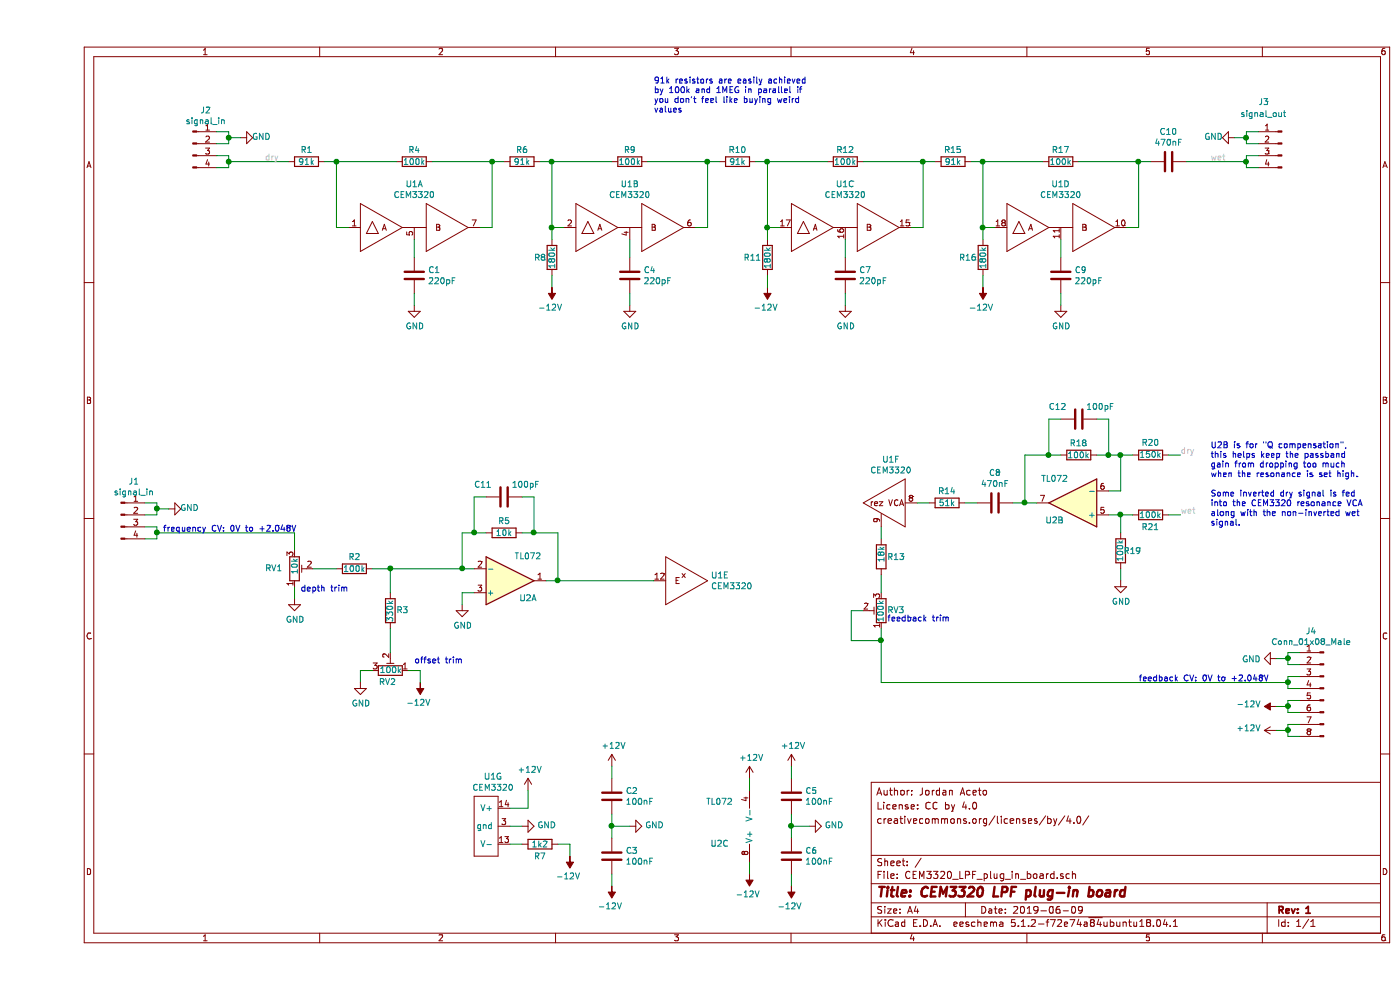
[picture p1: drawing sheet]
EESchema Schematic File Version 4
LIBS:CEM3320_LPF_plug_in_board-cache
EELAYER 29 0
EELAYER END
$Descr A4 11693 8268
encoding utf-8
Sheet 1 1
Title "CEM3320 LPF plug-in board"
Date "2019-06-09"
Rev "1"
Comp ""
Comment1 ""
Comment2 "creativecommons.org/licenses/by/4.0/"
Comment3 "License: CC by 4.0"
Comment4 "Author: Jordan Aceto"
$EndDescr
$Comp
L my_parts:CEM3320 U1
U 1 1
P 3150 1900
F 0 "U1" H 3150 2265 50  0000 C CNN
F 1 "CEM3320" H 3150 2174 50  0000 C CNN
F 2 "Package_DIP:DIP-18_W7.62mm" H 3150 1550 50  0001 C CNN
F 3 "" H 3250 1800 50  0001 C CNN
	1    3150 1900
	1    0    0    -1  
$EndComp
$Comp
L my_parts:CEM3320 U1
U 5 1
P 5400 4850
F 0 "U1" H 5628 4896 50  0000 L CNN
F 1 "CEM3320" H 5628 4805 50  0000 L CNN
F 2 "Package_DIP:DIP-18_W7.62mm" H 5400 4500 50  0001 C CNN
F 3 "" H 5500 4750 50  0001 C CNN
	5    5400 4850
	1    0    0    -1  
$EndComp
$Comp
L my_parts:CEM3320 U1
U 6 1
P 7150 4200
F 0 "U1" H 7167 4565 50  0000 C CNN
F 1 "CEM3320" H 7167 4474 50  0000 C CNN
F 2 "Package_DIP:DIP-18_W7.62mm" H 7150 3850 50  0001 C CNN
F 3 "" H 7250 4100 50  0001 C CNN
	6    7150 4200
	-1   0    0    -1  
$EndComp
$Comp
L my_parts:CEM3320 U1
U 7 1
P 3750 6900
F 0 "U1" H 3808 7315 50  0000 C CNN
F 1 "CEM3320" H 3808 7224 50  0000 C CNN
F 2 "Package_DIP:DIP-18_W7.62mm" H 3750 6550 50  0001 C CNN
F 3 "" H 3850 6800 50  0001 C CNN
	7    3750 6900
	1    0    0    -1  
$EndComp
$Comp
L Device:C C1
U 1 1
P 3150 2300
F 0 "C1" H 3265 2346 50  0000 L CNN
F 1 "220pF" H 3265 2255 50  0000 L CNN
F 2 "Capacitor_THT:C_Rect_L7.0mm_W4.5mm_P5.00mm" H 3188 2150 50  0001 C CNN
F 3 "~" H 3150 2300 50  0001 C CNN
	1    3150 2300
	1    0    0    -1  
$EndComp
$Comp
L Device:R R1
U 1 1
P 2250 1350
F 0 "R1" V 2150 1350 50  0000 C CNN
F 1 "91k" V 2250 1350 50  0000 C CNN
F 2 "Resistor_SMD:R_0805_2012Metric_Pad1.15x1.40mm_HandSolder" V 2180 1350 50  0001 C CNN
F 3 "~" H 2250 1350 50  0001 C CNN
	1    2250 1350
	0    1    1    0   
$EndComp
$Comp
L Device:R R4
U 1 1
P 3150 1350
F 0 "R4" V 3050 1350 50  0000 C CNN
F 1 "100k" V 3150 1350 50  0000 C CNN
F 2 "Resistor_SMD:R_0805_2012Metric_Pad1.15x1.40mm_HandSolder" V 3080 1350 50  0001 C CNN
F 3 "~" H 3150 1350 50  0001 C CNN
	1    3150 1350
	0    1    1    0   
$EndComp
Wire Wire Line
	2600 1900 2500 1900
Wire Wire Line
	2500 1900 2500 1350
Wire Wire Line
	3700 1900 3800 1900
Wire Wire Line
	3800 1900 3800 1350
Wire Wire Line
	3800 1350 3300 1350
Wire Wire Line
	2500 1350 2400 1350
Connection ~ 2500 1350
Wire Wire Line
	3150 2000 3150 2150
$Comp
L power:GND #PWR05
U 1 1
P 3150 2550
F 0 "#PWR05" H 3150 2300 50  0001 C CNN
F 1 "GND" H 3155 2377 50  0000 C CNN
F 2 "" H 3150 2550 50  0001 C CNN
F 3 "" H 3150 2550 50  0001 C CNN
	1    3150 2550
	1    0    0    -1  
$EndComp
Wire Wire Line
	3150 2550 3150 2450
Wire Wire Line
	2500 1350 3000 1350
$Comp
L my_parts:CEM3320 U1
U 2 1
P 4950 1900
F 0 "U1" H 4950 2265 50  0000 C CNN
F 1 "CEM3320" H 4950 2174 50  0000 C CNN
F 2 "Package_DIP:DIP-18_W7.62mm" H 4950 1550 50  0001 C CNN
F 3 "" H 5050 1800 50  0001 C CNN
	2    4950 1900
	1    0    0    -1  
$EndComp
$Comp
L Device:C C4
U 1 1
P 4950 2300
F 0 "C4" H 5065 2346 50  0000 L CNN
F 1 "220pF" H 5065 2255 50  0000 L CNN
F 2 "Capacitor_THT:C_Rect_L7.0mm_W4.5mm_P5.00mm" H 4988 2150 50  0001 C CNN
F 3 "~" H 4950 2300 50  0001 C CNN
	1    4950 2300
	1    0    0    -1  
$EndComp
$Comp
L Device:R R6
U 1 1
P 4050 1350
F 0 "R6" V 3950 1350 50  0000 C CNN
F 1 "91k" V 4050 1350 50  0000 C CNN
F 2 "Resistor_SMD:R_0805_2012Metric_Pad1.15x1.40mm_HandSolder" V 3980 1350 50  0001 C CNN
F 3 "~" H 4050 1350 50  0001 C CNN
	1    4050 1350
	0    1    1    0   
$EndComp
$Comp
L Device:R R9
U 1 1
P 4950 1350
F 0 "R9" V 4850 1350 50  0000 C CNN
F 1 "100k" V 4950 1350 50  0000 C CNN
F 2 "Resistor_SMD:R_0805_2012Metric_Pad1.15x1.40mm_HandSolder" V 4880 1350 50  0001 C CNN
F 3 "~" H 4950 1350 50  0001 C CNN
	1    4950 1350
	0    1    1    0   
$EndComp
Wire Wire Line
	4400 1900 4300 1900
Wire Wire Line
	4300 1900 4300 1350
Wire Wire Line
	5500 1900 5600 1900
Wire Wire Line
	5600 1900 5600 1350
Wire Wire Line
	5600 1350 5100 1350
Wire Wire Line
	4300 1350 4200 1350
Connection ~ 4300 1350
Wire Wire Line
	4950 2000 4950 2150
$Comp
L power:GND #PWR014
U 1 1
P 4950 2550
F 0 "#PWR014" H 4950 2300 50  0001 C CNN
F 1 "GND" H 4955 2377 50  0000 C CNN
F 2 "" H 4950 2550 50  0001 C CNN
F 3 "" H 4950 2550 50  0001 C CNN
	1    4950 2550
	1    0    0    -1  
$EndComp
Wire Wire Line
	4950 2550 4950 2450
$Comp
L Device:R R8
U 1 1
P 4300 2150
F 0 "R8" H 4150 2150 50  0000 L CNN
F 1 "180k" V 4300 2050 50  0000 L CNN
F 2 "Resistor_SMD:R_0805_2012Metric_Pad1.15x1.40mm_HandSolder" V 4230 2150 50  0001 C CNN
F 3 "~" H 4300 2150 50  0001 C CNN
	1    4300 2150
	1    0    0    -1  
$EndComp
Wire Wire Line
	4300 1900 4300 2000
Connection ~ 4300 1900
Wire Wire Line
	4300 1350 4800 1350
$Comp
L power:-12V #PWR010
U 1 1
P 4300 2400
F 0 "#PWR010" H 4300 2500 50  0001 C CNN
F 1 "-12V" H 4315 2573 50  0000 C CNN
F 2 "" H 4300 2400 50  0001 C CNN
F 3 "" H 4300 2400 50  0001 C CNN
	1    4300 2400
	-1   0    0    1   
$EndComp
Wire Wire Line
	4300 2400 4300 2300
$Comp
L my_parts:CEM3320 U1
U 3 1
P 6750 1900
F 0 "U1" H 6750 2265 50  0000 C CNN
F 1 "CEM3320" H 6750 2174 50  0000 C CNN
F 2 "Package_DIP:DIP-18_W7.62mm" H 6750 1550 50  0001 C CNN
F 3 "" H 6850 1800 50  0001 C CNN
	3    6750 1900
	1    0    0    -1  
$EndComp
$Comp
L Device:C C7
U 1 1
P 6750 2300
F 0 "C7" H 6865 2346 50  0000 L CNN
F 1 "220pF" H 6865 2255 50  0000 L CNN
F 2 "Capacitor_THT:C_Rect_L7.0mm_W4.5mm_P5.00mm" H 6788 2150 50  0001 C CNN
F 3 "~" H 6750 2300 50  0001 C CNN
	1    6750 2300
	1    0    0    -1  
$EndComp
$Comp
L Device:R R10
U 1 1
P 5850 1350
F 0 "R10" V 5750 1350 50  0000 C CNN
F 1 "91k" V 5850 1350 50  0000 C CNN
F 2 "Resistor_SMD:R_0805_2012Metric_Pad1.15x1.40mm_HandSolder" V 5780 1350 50  0001 C CNN
F 3 "~" H 5850 1350 50  0001 C CNN
	1    5850 1350
	0    1    1    0   
$EndComp
$Comp
L Device:R R12
U 1 1
P 6750 1350
F 0 "R12" V 6650 1350 50  0000 C CNN
F 1 "100k" V 6750 1350 50  0000 C CNN
F 2 "Resistor_SMD:R_0805_2012Metric_Pad1.15x1.40mm_HandSolder" V 6680 1350 50  0001 C CNN
F 3 "~" H 6750 1350 50  0001 C CNN
	1    6750 1350
	0    1    1    0   
$EndComp
Wire Wire Line
	6200 1900 6100 1900
Wire Wire Line
	6100 1900 6100 1350
Wire Wire Line
	7300 1900 7400 1900
Wire Wire Line
	7400 1900 7400 1350
Wire Wire Line
	7400 1350 6900 1350
Wire Wire Line
	6100 1350 6000 1350
Connection ~ 6100 1350
Wire Wire Line
	6750 2000 6750 2150
$Comp
L power:GND #PWR022
U 1 1
P 6750 2550
F 0 "#PWR022" H 6750 2300 50  0001 C CNN
F 1 "GND" H 6755 2377 50  0000 C CNN
F 2 "" H 6750 2550 50  0001 C CNN
F 3 "" H 6750 2550 50  0001 C CNN
	1    6750 2550
	1    0    0    -1  
$EndComp
Wire Wire Line
	6750 2550 6750 2450
$Comp
L Device:R R11
U 1 1
P 6100 2150
F 0 "R11" H 5900 2150 50  0000 L CNN
F 1 "180k" V 6100 2050 50  0000 L CNN
F 2 "Resistor_SMD:R_0805_2012Metric_Pad1.15x1.40mm_HandSolder" V 6030 2150 50  0001 C CNN
F 3 "~" H 6100 2150 50  0001 C CNN
	1    6100 2150
	1    0    0    -1  
$EndComp
Wire Wire Line
	6100 1900 6100 2000
Connection ~ 6100 1900
Wire Wire Line
	6100 1350 6600 1350
$Comp
L power:-12V #PWR018
U 1 1
P 6100 2400
F 0 "#PWR018" H 6100 2500 50  0001 C CNN
F 1 "-12V" H 6115 2573 50  0000 C CNN
F 2 "" H 6100 2400 50  0001 C CNN
F 3 "" H 6100 2400 50  0001 C CNN
	1    6100 2400
	-1   0    0    1   
$EndComp
Wire Wire Line
	6100 2400 6100 2300
$Comp
L my_parts:CEM3320 U1
U 4 1
P 8550 1900
F 0 "U1" H 8550 2265 50  0000 C CNN
F 1 "CEM3320" H 8550 2174 50  0000 C CNN
F 2 "Package_DIP:DIP-18_W7.62mm" H 8550 1550 50  0001 C CNN
F 3 "" H 8650 1800 50  0001 C CNN
	4    8550 1900
	1    0    0    -1  
$EndComp
$Comp
L Device:C C9
U 1 1
P 8550 2300
F 0 "C9" H 8665 2346 50  0000 L CNN
F 1 "220pF" H 8665 2255 50  0000 L CNN
F 2 "Capacitor_THT:C_Rect_L7.0mm_W4.5mm_P5.00mm" H 8588 2150 50  0001 C CNN
F 3 "~" H 8550 2300 50  0001 C CNN
	1    8550 2300
	1    0    0    -1  
$EndComp
$Comp
L Device:R R15
U 1 1
P 7650 1350
F 0 "R15" V 7550 1350 50  0000 C CNN
F 1 "91k" V 7650 1350 50  0000 C CNN
F 2 "Resistor_SMD:R_0805_2012Metric_Pad1.15x1.40mm_HandSolder" V 7580 1350 50  0001 C CNN
F 3 "~" H 7650 1350 50  0001 C CNN
	1    7650 1350
	0    1    1    0   
$EndComp
$Comp
L Device:R R17
U 1 1
P 8550 1350
F 0 "R17" V 8450 1350 50  0000 C CNN
F 1 "100k" V 8550 1350 50  0000 C CNN
F 2 "Resistor_SMD:R_0805_2012Metric_Pad1.15x1.40mm_HandSolder" V 8480 1350 50  0001 C CNN
F 3 "~" H 8550 1350 50  0001 C CNN
	1    8550 1350
	0    1    1    0   
$EndComp
Wire Wire Line
	8000 1900 7900 1900
Wire Wire Line
	7900 1900 7900 1350
Wire Wire Line
	9100 1900 9200 1900
Wire Wire Line
	9200 1900 9200 1350
Wire Wire Line
	9200 1350 8700 1350
Wire Wire Line
	7900 1350 7800 1350
Connection ~ 7900 1350
Wire Wire Line
	8550 2000 8550 2150
$Comp
L power:GND #PWR024
U 1 1
P 8550 2550
F 0 "#PWR024" H 8550 2300 50  0001 C CNN
F 1 "GND" H 8555 2377 50  0000 C CNN
F 2 "" H 8550 2550 50  0001 C CNN
F 3 "" H 8550 2550 50  0001 C CNN
	1    8550 2550
	1    0    0    -1  
$EndComp
Wire Wire Line
	8550 2550 8550 2450
$Comp
L Device:R R16
U 1 1
P 7900 2150
F 0 "R16" H 7700 2150 50  0000 L CNN
F 1 "180k" V 7900 2050 50  0000 L CNN
F 2 "Resistor_SMD:R_0805_2012Metric_Pad1.15x1.40mm_HandSolder" V 7830 2150 50  0001 C CNN
F 3 "~" H 7900 2150 50  0001 C CNN
	1    7900 2150
	1    0    0    -1  
$EndComp
Wire Wire Line
	7900 1900 7900 2000
Connection ~ 7900 1900
Wire Wire Line
	7900 1350 8400 1350
$Comp
L power:-12V #PWR023
U 1 1
P 7900 2400
F 0 "#PWR023" H 7900 2500 50  0001 C CNN
F 1 "-12V" H 7915 2573 50  0000 C CNN
F 2 "" H 7900 2400 50  0001 C CNN
F 3 "" H 7900 2400 50  0001 C CNN
	1    7900 2400
	-1   0    0    1   
$EndComp
Wire Wire Line
	7900 2400 7900 2300
Wire Wire Line
	3900 1350 3800 1350
Connection ~ 3800 1350
Wire Wire Line
	5700 1350 5600 1350
Connection ~ 5600 1350
Wire Wire Line
	7500 1350 7400 1350
Connection ~ 7400 1350
$Comp
L Connector:Conn_01x04_Male J2
U 1 1
P 1300 1200
F 0 "J2" H 1408 1481 50  0000 C CNN
F 1 "signal_in" H 1408 1390 50  0000 C CNN
F 2 "Connector_PinHeader_2.54mm:PinHeader_1x04_P2.54mm_Vertical" H 1300 1200 50  0001 C CNN
F 3 "~" H 1300 1200 50  0001 C CNN
	1    1300 1200
	1    0    0    -1  
$EndComp
$Comp
L power:GND #PWR02
U 1 1
P 1700 1150
F 0 "#PWR02" H 1700 900 50  0001 C CNN
F 1 "GND" V 1705 977 50  0000 C CNN
F 2 "" H 1700 1150 50  0001 C CNN
F 3 "" H 1700 1150 50  0001 C CNN
	1    1700 1150
	0    -1   -1   0   
$EndComp
Wire Wire Line
	1500 1100 1600 1100
Wire Wire Line
	1600 1100 1600 1150
Wire Wire Line
	1600 1200 1500 1200
Wire Wire Line
	1700 1150 1600 1150
Connection ~ 1600 1150
Wire Wire Line
	1600 1150 1600 1200
Wire Wire Line
	1500 1300 1600 1300
Wire Wire Line
	1600 1300 1600 1350
Wire Wire Line
	1600 1400 1500 1400
Wire Wire Line
	2100 1350 1600 1350
Connection ~ 1600 1350
Wire Wire Line
	1600 1350 1600 1400
$Comp
L Connector:Conn_01x04_Male J3
U 1 1
P 10400 1200
F 0 "J3" H 10600 1550 50  0000 R CNN
F 1 "signal_out" H 10750 1450 50  0000 R CNN
F 2 "Connector_PinHeader_2.54mm:PinHeader_1x04_P2.54mm_Vertical" H 10400 1200 50  0001 C CNN
F 3 "~" H 10400 1200 50  0001 C CNN
	1    10400 1200
	-1   0    0    -1  
$EndComp
$Comp
L power:GND #PWR026
U 1 1
P 10000 1150
F 0 "#PWR026" H 10000 900 50  0001 C CNN
F 1 "GND" V 10005 977 50  0000 C CNN
F 2 "" H 10000 1150 50  0001 C CNN
F 3 "" H 10000 1150 50  0001 C CNN
	1    10000 1150
	0    1    -1   0   
$EndComp
Wire Wire Line
	10200 1100 10100 1100
Wire Wire Line
	10100 1100 10100 1150
Wire Wire Line
	10100 1200 10200 1200
Wire Wire Line
	10000 1150 10100 1150
Connection ~ 10100 1150
Wire Wire Line
	10100 1150 10100 1200
Wire Wire Line
	10200 1300 10100 1300
Wire Wire Line
	10100 1400 10200 1400
$Comp
L Device:R R7
U 1 1
P 4200 7050
F 0 "R7" V 4300 7050 50  0000 C CNN
F 1 "1k2" V 4200 7050 50  0000 C CNN
F 2 "Resistor_SMD:R_0805_2012Metric_Pad1.15x1.40mm_HandSolder" V 4130 7050 50  0001 C CNN
F 3 "~" H 4200 7050 50  0001 C CNN
	1    4200 7050
	0    1    1    0   
$EndComp
$Comp
L power:-12V #PWR011
U 1 1
P 4450 7150
F 0 "#PWR011" H 4450 7250 50  0001 C CNN
F 1 "-12V" H 4465 7323 50  0000 C CNN
F 2 "" H 4450 7150 50  0001 C CNN
F 3 "" H 4450 7150 50  0001 C CNN
	1    4450 7150
	-1   0    0    1   
$EndComp
Wire Wire Line
	4450 7150 4450 7050
Wire Wire Line
	4450 7050 4350 7050
Wire Wire Line
	4050 7050 3950 7050
$Comp
L power:+12V #PWR09
U 1 1
P 4100 6600
F 0 "#PWR09" H 4100 6450 50  0001 C CNN
F 1 "+12V" H 4115 6773 50  0000 C CNN
F 2 "" H 4100 6600 50  0001 C CNN
F 3 "" H 4100 6600 50  0001 C CNN
	1    4100 6600
	1    0    0    -1  
$EndComp
Wire Wire Line
	3950 6750 4100 6750
Wire Wire Line
	4100 6750 4100 6600
$Comp
L power:GND #PWR08
U 1 1
P 4050 6900
F 0 "#PWR08" H 4050 6650 50  0001 C CNN
F 1 "GND" V 4055 6772 50  0000 R CNN
F 2 "" H 4050 6900 50  0001 C CNN
F 3 "" H 4050 6900 50  0001 C CNN
	1    4050 6900
	0    -1   -1   0   
$EndComp
Wire Wire Line
	4050 6900 3950 6900
$Comp
L Device:R R2
U 1 1
P 2650 4750
F 0 "R2" V 2550 4750 50  0000 C CNN
F 1 "100k" V 2650 4750 50  0000 C CNN
F 2 "Resistor_SMD:R_0805_2012Metric_Pad1.15x1.40mm_HandSolder" V 2580 4750 50  0001 C CNN
F 3 "~" H 2650 4750 50  0001 C CNN
	1    2650 4750
	0    1    1    0   
$EndComp
$Comp
L Device:R R14
U 1 1
P 7600 4200
F 0 "R14" V 7500 4200 50  0000 C CNN
F 1 "51k" V 7600 4200 50  0000 C CNN
F 2 "Resistor_SMD:R_0805_2012Metric_Pad1.15x1.40mm_HandSolder" V 7530 4200 50  0001 C CNN
F 3 "~" H 7600 4200 50  0001 C CNN
	1    7600 4200
	0    1    1    0   
$EndComp
$Comp
L Device:R R13
U 1 1
P 7050 4650
F 0 "R13" H 7100 4650 50  0000 L CNN
F 1 "18k" V 7050 4600 50  0000 L CNN
F 2 "Resistor_SMD:R_0805_2012Metric_Pad1.15x1.40mm_HandSolder" V 6980 4650 50  0001 C CNN
F 3 "~" H 7050 4650 50  0001 C CNN
	1    7050 4650
	1    0    0    -1  
$EndComp
$Comp
L Device:R R3
U 1 1
P 2950 5100
F 0 "R3" H 2900 5100 50  0000 R CNN
F 1 "330k" V 2950 5200 50  0000 R CNN
F 2 "Resistor_SMD:R_0805_2012Metric_Pad1.15x1.40mm_HandSolder" V 2880 5100 50  0001 C CNN
F 3 "~" H 2950 5100 50  0001 C CNN
	1    2950 5100
	-1   0    0    1   
$EndComp
Wire Wire Line
	7050 4400 7050 4500
$Comp
L Connector:Conn_01x08_Male J4
U 1 1
P 10750 5750
F 0 "J4" H 10858 6231 50  0000 C CNN
F 1 "Conn_01x08_Male" H 10858 6140 50  0000 C CNN
F 2 "Connector_PinHeader_2.54mm:PinHeader_1x08_P2.54mm_Vertical" H 10750 5750 50  0001 C CNN
F 3 "~" H 10750 5750 50  0001 C CNN
	1    10750 5750
	-1   0    0    -1  
$EndComp
$Comp
L power:-12V #PWR028
U 1 1
P 10350 5900
F 0 "#PWR028" H 10350 6000 50  0001 C CNN
F 1 "-12V" V 10365 6028 50  0000 L CNN
F 2 "" H 10350 5900 50  0001 C CNN
F 3 "" H 10350 5900 50  0001 C CNN
	1    10350 5900
	0    -1   -1   0   
$EndComp
$Comp
L power:+12V #PWR029
U 1 1
P 10350 6100
F 0 "#PWR029" H 10350 5950 50  0001 C CNN
F 1 "+12V" V 10365 6228 50  0000 L CNN
F 2 "" H 10350 6100 50  0001 C CNN
F 3 "" H 10350 6100 50  0001 C CNN
	1    10350 6100
	0    -1   -1   0   
$EndComp
$Comp
L power:GND #PWR027
U 1 1
P 10350 5500
F 0 "#PWR027" H 10350 5250 50  0001 C CNN
F 1 "GND" V 10355 5372 50  0000 R CNN
F 2 "" H 10350 5500 50  0001 C CNN
F 3 "" H 10350 5500 50  0001 C CNN
	1    10350 5500
	0    1    1    0   
$EndComp
Wire Wire Line
	10550 5550 10450 5550
Wire Wire Line
	10450 5550 10450 5500
Wire Wire Line
	10450 5450 10550 5450
Wire Wire Line
	10550 5650 10450 5650
Wire Wire Line
	10450 5650 10450 5700
Wire Wire Line
	10450 5750 10550 5750
Wire Wire Line
	10550 5850 10450 5850
Wire Wire Line
	10450 5850 10450 5900
Wire Wire Line
	10450 5950 10550 5950
Wire Wire Line
	10550 6050 10450 6050
Wire Wire Line
	10450 6050 10450 6100
Wire Wire Line
	10450 6150 10550 6150
Wire Wire Line
	10350 5500 10450 5500
Connection ~ 10450 5500
Wire Wire Line
	10450 5500 10450 5450
Wire Wire Line
	10350 5900 10450 5900
Connection ~ 10450 5900
Wire Wire Line
	10450 5900 10450 5950
Wire Wire Line
	10350 6100 10450 6100
Connection ~ 10450 6100
Wire Wire Line
	10450 6100 10450 6150
$Comp
L Connector:Conn_01x04_Male J1
U 1 1
P 700 4300
F 0 "J1" H 808 4581 50  0000 C CNN
F 1 "signal_in" H 808 4490 50  0000 C CNN
F 2 "Connector_PinHeader_2.54mm:PinHeader_1x04_P2.54mm_Vertical" H 700 4300 50  0001 C CNN
F 3 "~" H 700 4300 50  0001 C CNN
	1    700  4300
	1    0    0    -1  
$EndComp
$Comp
L power:GND #PWR01
U 1 1
P 1100 4250
F 0 "#PWR01" H 1100 4000 50  0001 C CNN
F 1 "GND" V 1105 4077 50  0000 C CNN
F 2 "" H 1100 4250 50  0001 C CNN
F 3 "" H 1100 4250 50  0001 C CNN
	1    1100 4250
	0    -1   -1   0   
$EndComp
Wire Wire Line
	900  4200 1000 4200
Wire Wire Line
	1000 4200 1000 4250
Wire Wire Line
	1000 4300 900  4300
Wire Wire Line
	1100 4250 1000 4250
Connection ~ 1000 4250
Wire Wire Line
	1000 4250 1000 4300
Wire Wire Line
	900  4400 1000 4400
Wire Wire Line
	1000 4400 1000 4450
Wire Wire Line
	1000 4500 900  4500
Wire Wire Line
	2150 4450 1000 4450
Connection ~ 1000 4450
Wire Wire Line
	1000 4450 1000 4500
Wire Wire Line
	10100 1300 10100 1350
Wire Wire Line
	7350 4200 7450 4200
Connection ~ 10100 1350
Wire Wire Line
	10100 1350 10100 1400
$Comp
L Device:R_POT_TRIM RV2
U 1 1
P 2950 5600
F 0 "RV2" V 2850 5650 50  0000 R CNN
F 1 "100k" V 2950 5700 50  0000 R CNN
F 2 "Potentiometer_SMD:Potentiometer_Bourns_3269W_Vertical" H 2950 5600 50  0001 C CNN
F 3 "~" H 2950 5600 50  0001 C CNN
	1    2950 5600
	0    1    -1   0   
$EndComp
Wire Wire Line
	2700 5700 2700 5600
Wire Wire Line
	2700 5600 2800 5600
$Comp
L power:GND #PWR03
U 1 1
P 2150 5000
F 0 "#PWR03" H 2150 4750 50  0001 C CNN
F 1 "GND" H 2155 4827 50  0000 C CNN
F 2 "" H 2150 5000 50  0001 C CNN
F 3 "" H 2150 5000 50  0001 C CNN
	1    2150 5000
	1    0    0    -1  
$EndComp
Wire Wire Line
	2150 4900 2150 5000
Wire Wire Line
	3550 4750 2950 4750
Wire Wire Line
	2950 4950 2950 4750
Connection ~ 2950 4750
Wire Wire Line
	2950 4750 2800 4750
Wire Wire Line
	2950 5450 2950 5250
Wire Wire Line
	2150 4450 2150 4600
Wire Wire Line
	2500 4750 2300 4750
$Comp
L Device:R_POT_TRIM RV3
U 1 1
P 7050 5100
F 0 "RV3" H 7000 5100 50  0000 R CNN
F 1 "100k" V 7050 5200 50  0000 R CNN
F 2 "Potentiometer_SMD:Potentiometer_Bourns_3269W_Vertical" H 7050 5100 50  0001 C CNN
F 3 "~" H 7050 5100 50  0001 C CNN
	1    7050 5100
	-1   0    0    1   
$EndComp
Wire Wire Line
	7050 4950 7050 4800
Wire Wire Line
	6900 5100 6800 5100
Wire Wire Line
	6800 5100 6800 5350
Wire Wire Line
	6800 5350 7050 5350
Wire Wire Line
	7050 5350 7050 5250
Wire Wire Line
	10450 5700 7050 5700
Wire Wire Line
	7050 5700 7050 5350
Connection ~ 10450 5700
Wire Wire Line
	10450 5700 10450 5750
Connection ~ 7050 5350
Text Notes 9200 5700 0    50   ~ 0
feedback CV: 0V to +2.048V
Text Notes 1050 4450 0    50   ~ 0
frequency CV: 0V to +2.048V
$Comp
L Amplifier_Operational:TL072 U2
U 1 1
P 3950 4850
F 0 "U2" H 4100 5000 50  0000 C CNN
F 1 "TL072" H 4100 4650 50  0000 C CNN
F 2 "Package_SO:SOIC-8_3.9x4.9mm_P1.27mm" H 3950 4850 50  0001 C CNN
F 3 "http://www.ti.com/lit/ds/symlink/tl071.pdf" H 3950 4850 50  0001 C CNN
	1    3950 4850
	1    0    0    1   
$EndComp
$Comp
L Device:R R5
U 1 1
P 3900 4450
F 0 "R5" V 3800 4450 50  0000 C CNN
F 1 "10k" V 3900 4450 50  0000 C CNN
F 2 "Resistor_SMD:R_0805_2012Metric_Pad1.15x1.40mm_HandSolder" V 3830 4450 50  0001 C CNN
F 3 "~" H 3900 4450 50  0001 C CNN
	1    3900 4450
	0    1    1    0   
$EndComp
Wire Wire Line
	3650 4750 3550 4750
Wire Wire Line
	3550 4750 3550 4450
Wire Wire Line
	3550 4450 3650 4450
Wire Wire Line
	4250 4850 4350 4850
Wire Wire Line
	4350 4850 4350 4450
Wire Wire Line
	4350 4450 4150 4450
$Comp
L power:GND #PWR07
U 1 1
P 3550 5050
F 0 "#PWR07" H 3550 4800 50  0001 C CNN
F 1 "GND" H 3555 4877 50  0000 C CNN
F 2 "" H 3550 5050 50  0001 C CNN
F 3 "" H 3550 5050 50  0001 C CNN
	1    3550 5050
	1    0    0    -1  
$EndComp
Wire Wire Line
	3550 4950 3550 5050
Wire Wire Line
	3550 4950 3650 4950
Connection ~ 3550 4750
Wire Wire Line
	5150 4850 4350 4850
Connection ~ 4350 4850
$Comp
L Amplifier_Operational:TL072 U2
U 2 1
P 8650 4200
F 0 "U2" H 8800 4350 50  0000 C CNN
F 1 "TL072" H 8800 4000 50  0000 C CNN
F 2 "Package_SO:SOIC-8_3.9x4.9mm_P1.27mm" H 8650 4200 50  0001 C CNN
F 3 "http://www.ti.com/lit/ds/symlink/tl071.pdf" H 8650 4200 50  0001 C CNN
	2    8650 4200
	-1   0    0    1   
$EndComp
$Comp
L Device:R R18
U 1 1
P 8700 3800
F 0 "R18" V 8600 3800 50  0000 C CNN
F 1 "100k" V 8700 3800 50  0000 C CNN
F 2 "Resistor_SMD:R_0805_2012Metric_Pad1.15x1.40mm_HandSolder" V 8630 3800 50  0001 C CNN
F 3 "~" H 8700 3800 50  0001 C CNN
	1    8700 3800
	0    -1   1    0   
$EndComp
Wire Wire Line
	8950 4100 9050 4100
Wire Wire Line
	9050 4100 9050 3800
Wire Wire Line
	9050 3800 8950 3800
Wire Wire Line
	8350 4200 8250 4200
Wire Wire Line
	8250 4200 8250 3800
Wire Wire Line
	8250 3800 8450 3800
$Comp
L Device:R R20
U 1 1
P 9300 3800
F 0 "R20" V 9400 3800 50  0000 C CNN
F 1 "150k" V 9300 3800 50  0000 C CNN
F 2 "Resistor_SMD:R_0805_2012Metric_Pad1.15x1.40mm_HandSolder" V 9230 3800 50  0001 C CNN
F 3 "~" H 9300 3800 50  0001 C CNN
	1    9300 3800
	0    1    -1   0   
$EndComp
Connection ~ 9050 3800
Wire Wire Line
	7750 4200 7850 4200
$Comp
L Device:R_POT_TRIM RV1
U 1 1
P 2150 4750
F 0 "RV1" H 2050 4750 50  0000 R CNN
F 1 "10k" V 2150 4800 50  0000 R CNN
F 2 "Potentiometer_SMD:Potentiometer_Bourns_3269W_Vertical" H 2150 4750 50  0001 C CNN
F 3 "~" H 2150 4750 50  0001 C CNN
	1    2150 4750
	1    0    0    1   
$EndComp
$Comp
L power:GND #PWR04
U 1 1
P 2700 5700
F 0 "#PWR04" H 2700 5450 50  0001 C CNN
F 1 "GND" H 2705 5527 50  0000 C CNN
F 2 "" H 2700 5700 50  0001 C CNN
F 3 "" H 2700 5700 50  0001 C CNN
	1    2700 5700
	1    0    0    -1  
$EndComp
$Comp
L Device:R R21
U 1 1
P 9300 4300
F 0 "R21" V 9400 4300 50  0000 C CNN
F 1 "100k" V 9300 4300 50  0000 C CNN
F 2 "Resistor_SMD:R_0805_2012Metric_Pad1.15x1.40mm_HandSolder" V 9230 4300 50  0001 C CNN
F 3 "~" H 9300 4300 50  0001 C CNN
	1    9300 4300
	0    -1   1    0   
$EndComp
$Comp
L Device:C C8
U 1 1
P 8000 4200
F 0 "C8" V 7748 4200 50  0000 C CNN
F 1 "470nF" V 7839 4200 50  0000 C CNN
F 2 "Capacitor_THT:C_Rect_L7.0mm_W3.5mm_P5.00mm" H 8038 4050 50  0001 C CNN
F 3 "~" H 8000 4200 50  0001 C CNN
	1    8000 4200
	0    1    1    0   
$EndComp
Wire Wire Line
	8250 4200 8150 4200
Connection ~ 8250 4200
Wire Wire Line
	9050 4450 9050 4300
Wire Wire Line
	9050 4850 9050 4750
$Comp
L Device:R R19
U 1 1
P 9050 4600
F 0 "R19" H 8950 4600 50  0000 C CNN
F 1 "100k" V 9050 4600 50  0000 C CNN
F 2 "Resistor_SMD:R_0805_2012Metric_Pad1.15x1.40mm_HandSolder" V 8980 4600 50  0001 C CNN
F 3 "~" H 9050 4600 50  0001 C CNN
	1    9050 4600
	-1   0    0    -1  
$EndComp
$Comp
L power:GND #PWR025
U 1 1
P 9050 4850
F 0 "#PWR025" H 9050 4600 50  0001 C CNN
F 1 "GND" H 9055 4677 50  0000 C CNN
F 2 "" H 9050 4850 50  0001 C CNN
F 3 "" H 9050 4850 50  0001 C CNN
	1    9050 4850
	1    0    0    -1  
$EndComp
Wire Wire Line
	9150 3800 9050 3800
Wire Wire Line
	9050 4300 8950 4300
Wire Wire Line
	9150 4300 9050 4300
Connection ~ 9050 4300
Text Label 1900 1350 0    50   ~ 0
dry
Text Label 9550 3800 0    50   ~ 0
dry
Wire Wire Line
	9550 3800 9450 3800
$Comp
L Device:C C10
U 1 1
P 9450 1350
F 0 "C10" V 9198 1350 50  0000 C CNN
F 1 "470nF" V 9289 1350 50  0000 C CNN
F 2 "Capacitor_THT:C_Rect_L7.0mm_W3.5mm_P5.00mm" H 9488 1200 50  0001 C CNN
F 3 "~" H 9450 1350 50  0001 C CNN
	1    9450 1350
	0    1    1    0   
$EndComp
Text Label 9800 1350 0    50   ~ 0
wet
Wire Wire Line
	9450 4300 9550 4300
Text Label 9550 4300 0    50   ~ 0
wet
Wire Wire Line
	9300 1350 9200 1350
Connection ~ 9200 1350
Wire Wire Line
	9600 1350 10100 1350
$Comp
L Device:C C5
U 1 1
P 6300 6650
F 0 "C5" H 6415 6696 50  0000 L CNN
F 1 "100nF" H 6415 6605 50  0000 L CNN
F 2 "Capacitor_SMD:C_0805_2012Metric_Pad1.15x1.40mm_HandSolder" H 6338 6500 50  0001 C CNN
F 3 "~" H 6300 6650 50  0001 C CNN
	1    6300 6650
	1    0    0    -1  
$EndComp
$Comp
L Device:C C6
U 1 1
P 6300 7150
F 0 "C6" H 6415 7196 50  0000 L CNN
F 1 "100nF" H 6415 7105 50  0000 L CNN
F 2 "Capacitor_SMD:C_0805_2012Metric_Pad1.15x1.40mm_HandSolder" H 6338 7000 50  0001 C CNN
F 3 "~" H 6300 7150 50  0001 C CNN
	1    6300 7150
	1    0    0    -1  
$EndComp
$Comp
L power:-12V #PWR020
U 1 1
P 6300 7400
F 0 "#PWR020" H 6300 7500 50  0001 C CNN
F 1 "-12V" H 6315 7573 50  0000 C CNN
F 2 "" H 6300 7400 50  0001 C CNN
F 3 "" H 6300 7400 50  0001 C CNN
	1    6300 7400
	-1   0    0    1   
$EndComp
Wire Wire Line
	6300 7400 6300 7300
$Comp
L power:+12V #PWR019
U 1 1
P 6300 6400
F 0 "#PWR019" H 6300 6250 50  0001 C CNN
F 1 "+12V" H 6315 6573 50  0000 C CNN
F 2 "" H 6300 6400 50  0001 C CNN
F 3 "" H 6300 6400 50  0001 C CNN
	1    6300 6400
	1    0    0    -1  
$EndComp
Wire Wire Line
	6300 6500 6300 6400
$Comp
L power:GND #PWR021
U 1 1
P 6450 6900
F 0 "#PWR021" H 6450 6650 50  0001 C CNN
F 1 "GND" V 6455 6772 50  0000 R CNN
F 2 "" H 6450 6900 50  0001 C CNN
F 3 "" H 6450 6900 50  0001 C CNN
	1    6450 6900
	0    -1   -1   0   
$EndComp
Wire Wire Line
	6300 6900 6300 6800
Wire Wire Line
	6300 6900 6450 6900
Wire Wire Line
	6300 6900 6300 7000
Connection ~ 6300 6900
$Comp
L Amplifier_Operational:TL072 U2
U 3 1
P 5850 6900
F 0 "U2" H 6000 7050 50  0000 C CNN
F 1 "TL072" H 6000 6700 50  0000 C CNN
F 2 "Package_SO:SOIC-8_3.9x4.9mm_P1.27mm" H 5850 6900 50  0001 C CNN
F 3 "http://www.ti.com/lit/ds/symlink/tl071.pdf" H 5850 6900 50  0001 C CNN
	3    5850 6900
	-1   0    0    1   
$EndComp
$Comp
L power:+12V #PWR016
U 1 1
P 5950 6500
F 0 "#PWR016" H 5950 6350 50  0001 C CNN
F 1 "+12V" H 5965 6673 50  0000 C CNN
F 2 "" H 5950 6500 50  0001 C CNN
F 3 "" H 5950 6500 50  0001 C CNN
	1    5950 6500
	1    0    0    -1  
$EndComp
Wire Wire Line
	5950 6600 5950 6500
$Comp
L power:-12V #PWR017
U 1 1
P 5950 7300
F 0 "#PWR017" H 5950 7400 50  0001 C CNN
F 1 "-12V" H 5965 7473 50  0000 C CNN
F 2 "" H 5950 7300 50  0001 C CNN
F 3 "" H 5950 7300 50  0001 C CNN
	1    5950 7300
	-1   0    0    1   
$EndComp
Wire Wire Line
	5950 7300 5950 7200
$Comp
L Device:C C2
U 1 1
P 4800 6650
F 0 "C2" H 4915 6696 50  0000 L CNN
F 1 "100nF" H 4915 6605 50  0000 L CNN
F 2 "Capacitor_SMD:C_0805_2012Metric_Pad1.15x1.40mm_HandSolder" H 4838 6500 50  0001 C CNN
F 3 "~" H 4800 6650 50  0001 C CNN
	1    4800 6650
	1    0    0    -1  
$EndComp
$Comp
L Device:C C3
U 1 1
P 4800 7150
F 0 "C3" H 4915 7196 50  0000 L CNN
F 1 "100nF" H 4915 7105 50  0000 L CNN
F 2 "Capacitor_SMD:C_0805_2012Metric_Pad1.15x1.40mm_HandSolder" H 4838 7000 50  0001 C CNN
F 3 "~" H 4800 7150 50  0001 C CNN
	1    4800 7150
	1    0    0    -1  
$EndComp
$Comp
L power:-12V #PWR013
U 1 1
P 4800 7400
F 0 "#PWR013" H 4800 7500 50  0001 C CNN
F 1 "-12V" H 4815 7573 50  0000 C CNN
F 2 "" H 4800 7400 50  0001 C CNN
F 3 "" H 4800 7400 50  0001 C CNN
	1    4800 7400
	-1   0    0    1   
$EndComp
Wire Wire Line
	4800 7400 4800 7300
$Comp
L power:+12V #PWR012
U 1 1
P 4800 6400
F 0 "#PWR012" H 4800 6250 50  0001 C CNN
F 1 "+12V" H 4815 6573 50  0000 C CNN
F 2 "" H 4800 6400 50  0001 C CNN
F 3 "" H 4800 6400 50  0001 C CNN
	1    4800 6400
	1    0    0    -1  
$EndComp
Wire Wire Line
	4800 6500 4800 6400
$Comp
L power:GND #PWR015
U 1 1
P 4950 6900
F 0 "#PWR015" H 4950 6650 50  0001 C CNN
F 1 "GND" V 4955 6772 50  0000 R CNN
F 2 "" H 4950 6900 50  0001 C CNN
F 3 "" H 4950 6900 50  0001 C CNN
	1    4950 6900
	0    -1   -1   0   
$EndComp
Wire Wire Line
	4800 6900 4800 6800
Wire Wire Line
	4800 6900 4950 6900
Wire Wire Line
	4800 6900 4800 7000
Connection ~ 4800 6900
Text Notes 9800 4400 0    50   ~ 0
U2B is for "Q compensation",\nthis helps keep the passband \ngain from dropping too much\nwhen the resonance is set high.\n\nSome inverted dry signal is fed \ninto the CEM3320 resonance VCA\nalong with the non-inverted wet\nsignal.
Text Notes 5150 950  0    50   ~ 0
91k resistors are easily achieved \nby 100k and 1MEG in parallel if\nyou don't feel like buying weird \nvalues
Text Notes 7100 5200 0    50   ~ 0
feedback trim
Text Notes 2200 4950 0    50   ~ 0
depth trim
Text Notes 3150 5550 0    50   ~ 0
offset trim
$Comp
L power:-12V #PWR06
U 1 1
P 3200 5700
F 0 "#PWR06" H 3200 5800 50  0001 C CNN
F 1 "-12V" H 3215 5873 50  0000 C CNN
F 2 "" H 3200 5700 50  0001 C CNN
F 3 "" H 3200 5700 50  0001 C CNN
	1    3200 5700
	-1   0    0    1   
$EndComp
Wire Wire Line
	3200 5700 3200 5600
Wire Wire Line
	3200 5600 3100 5600
$Comp
L Device:C C11
U 1 1
P 3900 4150
F 0 "C11" V 4000 4250 50  0000 L CNN
F 1 "100pF" V 4000 3850 50  0000 L CNN
F 2 "Capacitor_SMD:C_0805_2012Metric_Pad1.15x1.40mm_HandSolder" H 3938 4000 50  0001 C CNN
F 3 "~" H 3900 4150 50  0001 C CNN
	1    3900 4150
	0    -1   -1   0   
$EndComp
Wire Wire Line
	3750 4150 3650 4150
Wire Wire Line
	3650 4150 3650 4450
Connection ~ 3650 4450
Wire Wire Line
	3650 4450 3750 4450
Wire Wire Line
	4050 4150 4150 4150
Wire Wire Line
	4150 4150 4150 4450
Connection ~ 4150 4450
Wire Wire Line
	4150 4450 4050 4450
$Comp
L Device:C C12
U 1 1
P 8700 3500
F 0 "C12" V 8800 3600 50  0000 L CNN
F 1 "100pF" V 8800 3200 50  0000 L CNN
F 2 "Capacitor_SMD:C_0805_2012Metric_Pad1.15x1.40mm_HandSolder" H 8738 3350 50  0001 C CNN
F 3 "~" H 8700 3500 50  0001 C CNN
	1    8700 3500
	0    -1   -1   0   
$EndComp
Wire Wire Line
	8550 3500 8450 3500
Wire Wire Line
	8450 3500 8450 3800
Wire Wire Line
	8850 3500 8950 3500
Wire Wire Line
	8950 3500 8950 3800
Connection ~ 8450 3800
Wire Wire Line
	8450 3800 8550 3800
Connection ~ 8950 3800
Wire Wire Line
	8950 3800 8850 3800
$EndSCHEMATC
